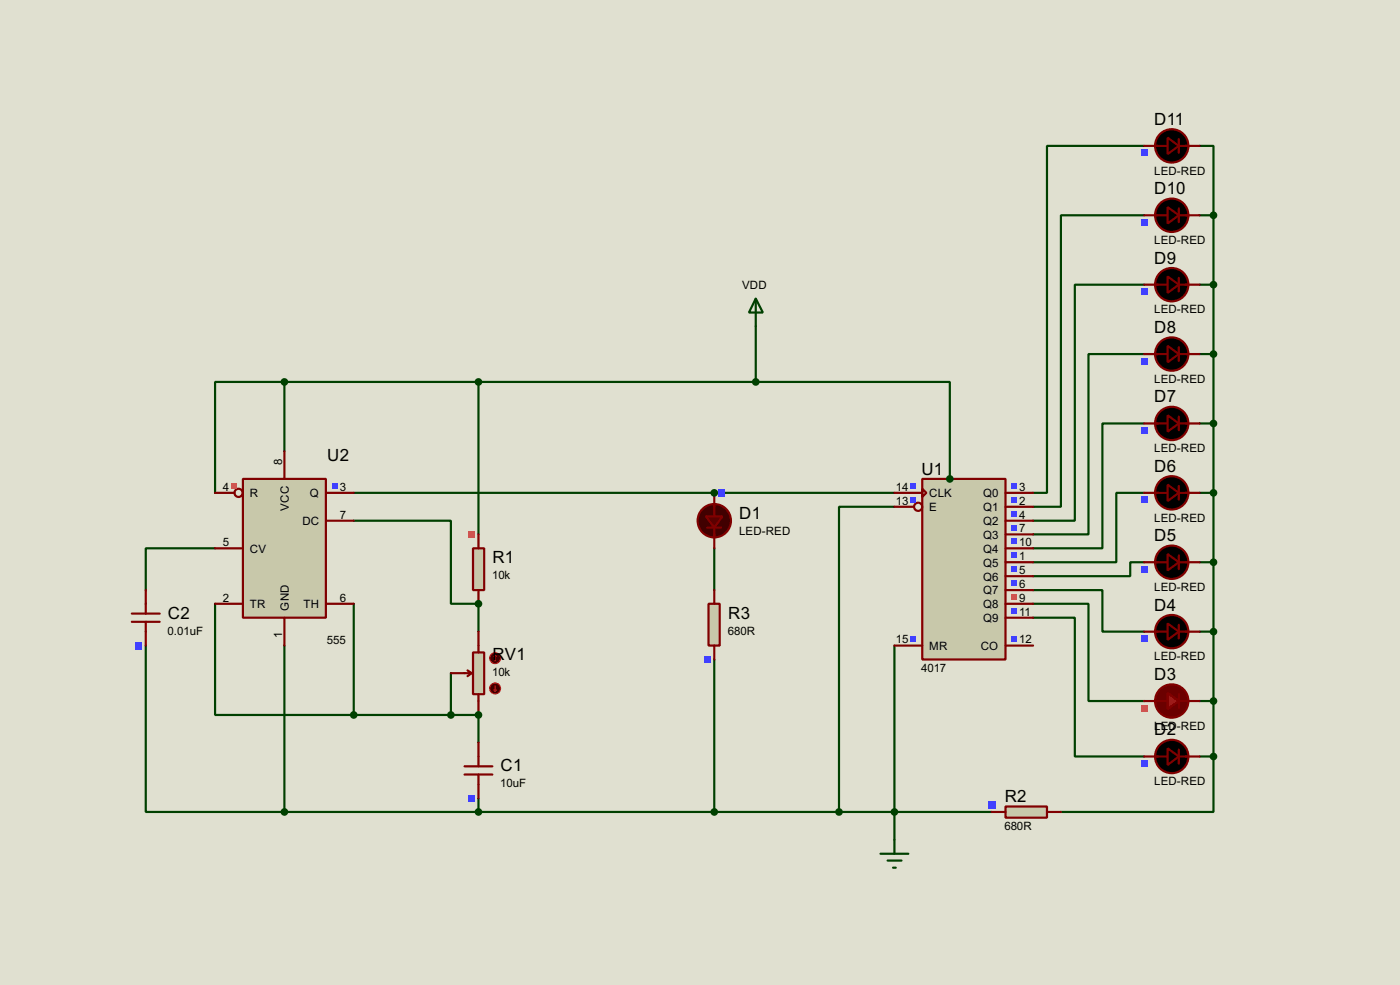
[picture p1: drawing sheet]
<svg xmlns="http://www.w3.org/2000/svg" width="256mm" height="180mm" viewBox="0 0 256 180" stroke-linecap="round" stroke-linejoin="round" font-family="sans-serif">
<path d="M0 0h256.5v180.3h-256.5z" fill="#e0e0d0"/>
<g fill="none" stroke="#004000" stroke-width=".4">
<path d="M209.6 39.4h-15.2v53.4h-5.1M209.6 26.7h-17.8v63.5h-2.5M219.8 26.7h2.5v12.7M219.8 39.4h2.5M222.3 39.4v99.1M209.6 52.1h-12.7v43.2h-7.6M219.8 52.1h2.5M209.6 77.5h-7.6v22.9h-12.7M209.6 64.8h-10.2v33h-10.1M219.8 64.8h2.5M219.8 77.5h2.5M130.9 90.2h33"/>
<path d="M209.6 90.2h-5.1v12.7h-15.2M219.8 90.2h2.5M130.9 100.4v7.6M163.9 118.2v35.5M189.3 113.1h7.6v25.4h12.7M189.3 110.5h10.1v17.8h10.2M189.3 108h12.7v7.6h7.6M209.6 102.9h-2.5v2.6h-17.8M219.8 102.9h2.5M219.8 115.6h2.5M219.8 128.3h2.5M219.8 138.5h2.5"/>
<path d="M222.3 138.5v10.1h-27.9M163.9 148.6h17.8"/>
</g>
<circle cx="130.9" cy="90.2" r=".2" fill="#004000"/>
<path d="M52.1 69.9h-12.7v20.3M52.1 69.9v12.7M52.1 69.9h35.6v27.9M64.8 95.3h17.8v15.2h5.1M64.8 90.2h66.1" fill="none" stroke="#004000" stroke-width=".4"/>
<circle cx="87.7" cy="110.5" r=".2" fill="#004000"/>
<path d="M39.4 110.5v20.4h25.4M64.8 110.5v20.4M87.7 110.5v5.1M64.8 130.9h22.9M82.6 123.2v7.7" fill="none" stroke="#004000" stroke-width=".4"/>
<circle cx="87.7" cy="130.9" r=".2" fill="#004000"/>
<path d="M138.5 59.7v10.2M87.7 69.9h50.8M138.5 69.9h35.5v17.8M163.9 92.8h-10.2v55.8M26.7 118.2v30.4h25.4M39.4 100.4h-12.7v7.6M52.1 118.2v30.4M87.7 130.9v5M130.9 120.7v27.9M52.1 148.6h111.8M87.7 146.1v2.5" fill="none" stroke="#004000" stroke-width=".4"/>
<path d="M169 87.7h15.2v33h-15.2z" fill="#c8c8aa" stroke="#800000" stroke-width=".4"/>
<g fill="none" stroke="#800000" stroke-width=".4">
<path d="M163.9 90.2h5.1M163.9 92.8h3.5M169 89.5l.7 .7-.7 .8zM184.2 90.2h5.1M184.2 92.8h5.1M184.2 95.3h5.1M184.2 97.8h5.1M163.9 118.2h5.1M184.2 118.2h5.1M184.2 100.4h5.1M184.2 102.9h5.1M184.2 105.5h5.1"/>
<path d="M184.2 108h5.1M184.2 110.5h5.1M184.2 113.1h5.1"/>
<circle cx="168.2" cy="92.8" r=".75"/>
</g>
<g fill="#4040ff">
<path d="M166.8 88.4h1v1.1h-1z"/>
<path d="M166.8 91h1v1h-1z"/>
<path d="M166.8 116.4h1v1h-1z"/>
<path d="M185.3 116.4h1.1v1h-1.1z"/>
<path d="M185.3 88.4h1.1v1.1h-1.1z"/>
<path d="M185.3 91h1.1v1h-1.1z"/>
<path d="M185.3 93.5h1.1v1h-1.1z"/>
<path d="M185.3 96.1h1.1v1h-1.1z"/>
<path d="M185.3 98.6h1.1v1h-1.1z"/>
<path d="M185.3 101.1h1.1v1.1h-1.1z"/>
<path d="M185.3 103.7h1.1v1h-1.1z"/>
<path d="M185.3 106.2h1.1v1h-1.1z"/>
</g>
<path d="M185.3 108.8h1.1v1h-1.1z" fill="#ff4040"/>
<path d="M185.3 111.3h1.1v1h-1.1z" fill="#4040ff"/>
<circle cx="130.8" cy="95.3" r="3.1" fill="#400000" stroke="#800000" stroke-width=".4"/>
<path d="M129.6 96.6h2.5M130.9 92.3v2.2M130.9 96.6v1.8" fill="none" stroke="#800000" stroke-width=".4"/>
<path d="M129.3 94.5h3.1l-1.5 2.1z" fill="#500" stroke="#800000" stroke-width=".4"/>
<path d="M130.9 90.2v2.6M130.9 97.8v2.6" fill="none" stroke="#800000" stroke-width=".4"/>
<path d="M131.5 89.6h1.3v1.3h-1.3z" fill="#4040ff"/>
<g fill="#000" stroke="#800000" stroke-width=".4">
<path d="M213.9 137l2.1 1.5-2.1 1.5z"/>
<circle cx="214.6" cy="138.5" r="3.1"/>
</g>
<path d="M209.6 138.5h4.3M216 137.2v2.6M216 138.5h3.8" fill="none" stroke="#800000" stroke-width=".4"/>
<path d="M209 139.1h1.2v1.3h-1.2z" fill="#4040ff"/>
<circle cx="214.6" cy="128.3" r="3.1" fill="#6a0000" stroke="#800000" stroke-width=".4"/>
<path d="M211.6 128.3h2.3M216 127.1v2.5M216 128.3h1.7" fill="none" stroke="#800000" stroke-width=".4"/>
<path d="M213.9 126.8l2.1 1.5-2.1 1.5z" fill="#b50000" stroke="#800000" stroke-width=".4"/>
<path d="M209.6 128.3h2.5M217.2 128.3h2.6" fill="none" stroke="#800000" stroke-width=".4"/>
<path d="M209 129h1.2v1.2h-1.2z" fill="#ff4040"/>
<g fill="#000" stroke="#800000" stroke-width=".4">
<path d="M213.9 114.1l2.1 1.5-2.1 1.5z"/>
<circle cx="214.6" cy="115.6" r="3.1"/>
</g>
<path d="M209.6 115.6h4.3M216 114.4v2.5M216 115.6h3.8" fill="none" stroke="#800000" stroke-width=".4"/>
<path d="M209 116.3h1.2v1.2h-1.2z" fill="#4040ff"/>
<g fill="#000" stroke="#800000" stroke-width=".4">
<path d="M213.9 101.4l2.1 1.5-2.1 1.5z"/>
<circle cx="214.6" cy="102.9" r="3.1"/>
</g>
<path d="M209.6 102.9h4.3M216 101.7v2.5M216 102.9h3.8" fill="none" stroke="#800000" stroke-width=".4"/>
<path d="M209 103.6h1.2v1.2h-1.2z" fill="#4040ff"/>
<g fill="#000" stroke="#800000" stroke-width=".4">
<path d="M213.9 88.7l2.1 1.5-2.1 1.5z"/>
<circle cx="214.6" cy="90.2" r="3.1"/>
</g>
<path d="M209.6 90.2h4.3M216 89v2.5M216 90.2h3.8" fill="none" stroke="#800000" stroke-width=".4"/>
<path d="M209 90.9h1.2v1.2h-1.2z" fill="#4040ff"/>
<g fill="#000" stroke="#800000" stroke-width=".4">
<path d="M213.9 76l2.1 1.5-2.1 1.5z"/>
<circle cx="214.6" cy="77.5" r="3.1"/>
</g>
<path d="M209.6 77.5h4.3M216 76.3v2.5M216 77.5h3.8" fill="none" stroke="#800000" stroke-width=".4"/>
<path d="M209 78.2h1.2v1.2h-1.2z" fill="#4040ff"/>
<g fill="#000" stroke="#800000" stroke-width=".4">
<path d="M213.9 63.3l2.1 1.5-2.1 1.5z"/>
<circle cx="214.6" cy="64.8" r="3.1"/>
</g>
<path d="M209.6 64.8h4.3M216 63.6v2.5M216 64.8h3.8" fill="none" stroke="#800000" stroke-width=".4"/>
<path d="M209 65.5h1.2v1.2h-1.2z" fill="#4040ff"/>
<g fill="#000" stroke="#800000" stroke-width=".4">
<path d="M213.9 50.6l2.1 1.5-2.1 1.5z"/>
<circle cx="214.6" cy="52.1" r="3.1"/>
</g>
<path d="M209.6 52.1h4.3M216 50.9v2.5M216 52.1h3.8" fill="none" stroke="#800000" stroke-width=".4"/>
<path d="M209 52.8h1.2v1.2h-1.2z" fill="#4040ff"/>
<g fill="#000" stroke="#800000" stroke-width=".4">
<path d="M213.9 37.9l2.1 1.5-2.1 1.5z"/>
<circle cx="214.6" cy="39.4" r="3.1"/>
</g>
<path d="M209.6 39.4h4.3M216 38.2v2.5M216 39.4h3.8" fill="none" stroke="#800000" stroke-width=".4"/>
<path d="M209 40.1h1.2v1.2h-1.2z" fill="#4040ff"/>
<g fill="#000" stroke="#800000" stroke-width=".4">
<path d="M213.9 25.2l2.1 1.5-2.1 1.5z"/>
<circle cx="214.6" cy="26.7" r="3.1"/>
</g>
<path d="M209.6 26.7h4.3M216 25.5v2.5M216 26.7h3.8" fill="none" stroke="#800000" stroke-width=".4"/>
<path d="M209 27.4h1.2v1.2h-1.2z" fill="#4040ff"/>
<path d="M86.7 100.4h2v7.6h-2z" fill="#c8c8aa" stroke="#800000" stroke-width=".4"/>
<path d="M87.7 97.8v2.6M87.7 108v2.5" fill="none" stroke="#800000" stroke-width=".4"/>
<path d="M85.8 97.2h1.2v1.3h-1.2z" fill="#ff4040"/>
<path d="M184.2 147.6h7.6v2.1h-7.6z" fill="#c8c8aa" stroke="#800000" stroke-width=".4"/>
<path d="M181.7 148.6h2.5M191.8 148.6h2.6" fill="none" stroke="#800000" stroke-width=".4"/>
<path d="M181 146.7h1.3v1.3h-1.3z" fill="#4040ff"/>
<g fill="#004000" stroke="#004000" stroke-width=".4">
<circle cx="222.3" cy="39.4" r=".5"/>
<circle cx="222.3" cy="52.1" r=".5"/>
<circle cx="222.3" cy="64.8" r=".5"/>
<circle cx="222.3" cy="77.5" r=".5"/>
<circle cx="222.3" cy="90.2" r=".5"/>
<circle cx="222.3" cy="102.9" r=".5"/>
<circle cx="222.3" cy="115.6" r=".5"/>
<circle cx="222.3" cy="128.3" r=".5"/>
<circle cx="222.3" cy="138.5" r=".5"/>
</g>
<path d="M129.8 110.5h2.1v7.7h-2.1z" fill="#c8c8aa" stroke="#800000" stroke-width=".4"/>
<path d="M130.9 108v2.5M130.9 118.2v2.5" fill="none" stroke="#800000" stroke-width=".4"/>
<path d="M129 120.1h1.2v1.2h-1.2z" fill="#4040ff"/>
<circle cx="163.8" cy="148.6" r=".5" fill="#004000" stroke="#004000" stroke-width=".4"/>
<path d="M161.3 156.3h5.1M162.6 157.5h2.6M163.6 158.8h.5M163.9 153.7v2.6" fill="none" stroke="#004000" stroke-width=".4"/>
<path d="M44.5 87.7h15.2v25.4h-15.2z" fill="#c8c8aa" stroke="#800000" stroke-width=".4"/>
<g fill="none" stroke="#800000" stroke-width=".4">
<path d="M39.4 90.2h3.6M52.1 82.6v5.1M59.7 90.2h5.1M59.7 95.3h5.1M39.4 110.5h5.1M39.4 100.4h5.1M52.1 113.1v5.1M59.7 110.5h5.1"/>
<circle cx="43.7" cy="90.2" r=".75"/>
</g>
<path d="M42.3 88.4h1.1v1.1h-1.1z" fill="#ff4040"/>
<path d="M60.9 88.4h1v1.1h-1z" fill="#4040ff"/>
<g fill="#004000" stroke="#004000" stroke-width=".4">
<circle cx="130.8" cy="90.2" r=".5"/>
<circle cx="174" cy="87.7" r=".5"/>
<circle cx="52.1" cy="69.9" r=".5"/>
<circle cx="87.6" cy="69.9" r=".5"/>
</g>
<path d="M86.7 119.4h2v7.7h-2z" fill="#c8c8aa" stroke="#800000" stroke-width=".4"/>
<path d="M87.7 115.6v3.8M82.6 123.2h3.8M85.7 122.7l.7 .5M86.4 123.2l-.7 .6M87.7 127.1v3.8" fill="none" stroke="#800000" stroke-width=".4"/>
<circle cx="90.7" cy="126" r="1" fill="#400000" stroke="#f00" stroke-width=".2"/>
<path d="M90.5 126.3l.2 .2M90.7 125.5v1M91 126.3l-.3 .2" fill="none" stroke="#f00" stroke-width=".2"/>
<circle cx="90.7" cy="120.5" r="1" fill="#400000" stroke="#f00" stroke-width=".2"/>
<path d="M90.7 119.9l.3 .3M90.7 119.9l-.2 .3M90.7 119.9v1.1" fill="none" stroke="#f00" stroke-width=".2"/>
<g fill="#004000" stroke="#004000" stroke-width=".4">
<circle cx="87.6" cy="110.5" r=".5"/>
<circle cx="82.6" cy="130.9" r=".5"/>
<circle cx="64.8" cy="130.9" r=".5"/>
</g>
<path d="M87.7 135.9v4.4M85.1 140.3h5.1M85.1 141.8h5.1M87.7 141.8v4.3" fill="none" stroke="#800000" stroke-width=".4"/>
<path d="M85.8 145.5h1.2v1.2h-1.2z" fill="#4040ff"/>
<g fill="#004000" stroke="#004000" stroke-width=".4">
<circle cx="87.6" cy="130.9" r=".5"/>
<circle cx="130.8" cy="148.6" r=".5"/>
<circle cx="87.6" cy="148.6" r=".5"/>
</g>
<path d="M24.2 112.3h5.1M24.2 113.8h5.1M26.7 108v4.3M26.7 113.8v4.4" fill="none" stroke="#800000" stroke-width=".4"/>
<path d="M24.8 117.5h1.3v1.3h-1.3z" fill="#4040ff"/>
<g fill="#004000" stroke="#004000" stroke-width=".4">
<circle cx="52.1" cy="148.6" r=".5"/>
<circle cx="153.7" cy="148.6" r=".5"/>
<circle cx="138.4" cy="69.9" r=".5"/>
</g>
<path d="M138.5 54.7l1.3 2.5h-2.6zM138.5 54.7v5" fill="none" stroke="#004000" stroke-width=".4"/>
<g font-size="3.5">
<text x="211.5" y="22.9">D11</text>
<text x="211.5" y="35.6">D10</text>
<text x="211.5" y="48.3">D9</text>
<text x="211.5" y="61">D8</text>
<text x="211.5" y="73.7">D7</text>
<text x="60" y="84.3">U2</text>
<text x="168.8" y="86.9">U1</text>
<text x="211.5" y="86.4">D6</text>
<text x="135.4" y="95">D1</text>
<text x="211.5" y="99.1">D5</text>
<text x="90.2" y="103.1">R1</text>
<text x="30.8" y="113.2">C2</text>
<text x="133.4" y="113.2">R3</text>
<text x="211.5" y="111.8">D4</text>
<text x="90.2" y="120.9">RV1</text>
<text x="211.5" y="124.5">D3</text>
<text x="211.5" y="134.6">D2</text>
<text x="91.7" y="141.2">C1</text>
<text x="184.1" y="146.8">R2</text>
</g>
<g font-size="2.4">
<text x="211.4" y="31.9">LED-RED</text>
<text x="211.4" y="44.6">LED-RED</text>
<text x="135.9" y="52.9">VDD</text>
<text x="211.4" y="57.4">LED-RED</text>
<text x="211.4" y="70.1">LED-RED</text>
<text x="211.4" y="82.8">LED-RED</text>
<text x="40.8" y="89.8">4</text>
<text x="51.7" y="85.1" transform="rotate(-90 51.7 85.1)">8</text>
<text x="62.3" y="89.8">3</text>
<text x="164.1" y="89.8">14</text>
<text x="186.7" y="89.8">3</text>
<text x="45.8" y="91">R</text>
<text x="52.9" y="93.5" transform="rotate(-90 52.9 93.5)">VCC</text>
<text x="56.8" y="91">Q</text>
<text x="62.3" y="94.9">7</text>
<text x="164.1" y="92.4">13</text>
<text x="170.2" y="91">CLK</text>
<text x="170.2" y="93.6">E</text>
<text x="180.1" y="91">Q0</text>
<text x="180.1" y="93.6">Q1</text>
<text x="186.7" y="92.4">2</text>
<text x="186.7" y="94.9">4</text>
<text x="211.4" y="95.5">LED-RED</text>
<text x="40.8" y="100">5</text>
<text x="45.8" y="101.2">CV</text>
<text x="55.4" y="96.1">DC</text>
<text x="135.4" y="97.9">LED-RED</text>
<text x="180.1" y="96.1">Q2</text>
<text x="180.1" y="98.6">Q3</text>
<text x="180.1" y="101.2">Q4</text>
<text x="186.7" y="97.4">7</text>
<text x="186.7" y="100">10</text>
<text x="90.2" y="106">10k</text>
<text x="180.1" y="103.7">Q5</text>
<text x="180.1" y="106.3">Q6</text>
<text x="186.7" y="102.5">1</text>
<text x="186.7" y="105.1">5</text>
<text x="186.7" y="107.6">6</text>
<text x="40.8" y="110.1">2</text>
<text x="45.8" y="111.3">TR</text>
<text x="52.9" y="111.8" transform="rotate(-90 52.9 111.8)">GND</text>
<text x="55.6" y="111.3">TH</text>
<text x="62.3" y="110.1">6</text>
<text x="180.1" y="108.8">Q7</text>
<text x="180.1" y="111.3">Q8</text>
<text x="180.1" y="113.9">Q9</text>
<text x="186.7" y="110.1">9</text>
<text x="186.7" y="112.7">11</text>
<text x="211.4" y="108.2">LED-RED</text>
<text x="30.7" y="116.2">0.01uF</text>
<text x="51.7" y="116.8" transform="rotate(-90 51.7 116.8)">1</text>
<text x="59.9" y="117.8">555</text>
<text x="133.4" y="116.2">680R</text>
<text x="164.1" y="117.8">15</text>
<text x="170.2" y="119">MR</text>
<text x="179.7" y="119">CO</text>
<text x="186.7" y="117.8">12</text>
<text x="90.2" y="123.8">10k</text>
<text x="168.8" y="122.9">4017</text>
<text x="211.4" y="120.9">LED-RED</text>
<text x="211.4" y="133.6">LED-RED</text>
<text x="211.4" y="143.7">LED-RED</text>
<text x="91.7" y="144.1">10uF</text>
<text x="184" y="151.9">680R</text>
</g>
</svg>
